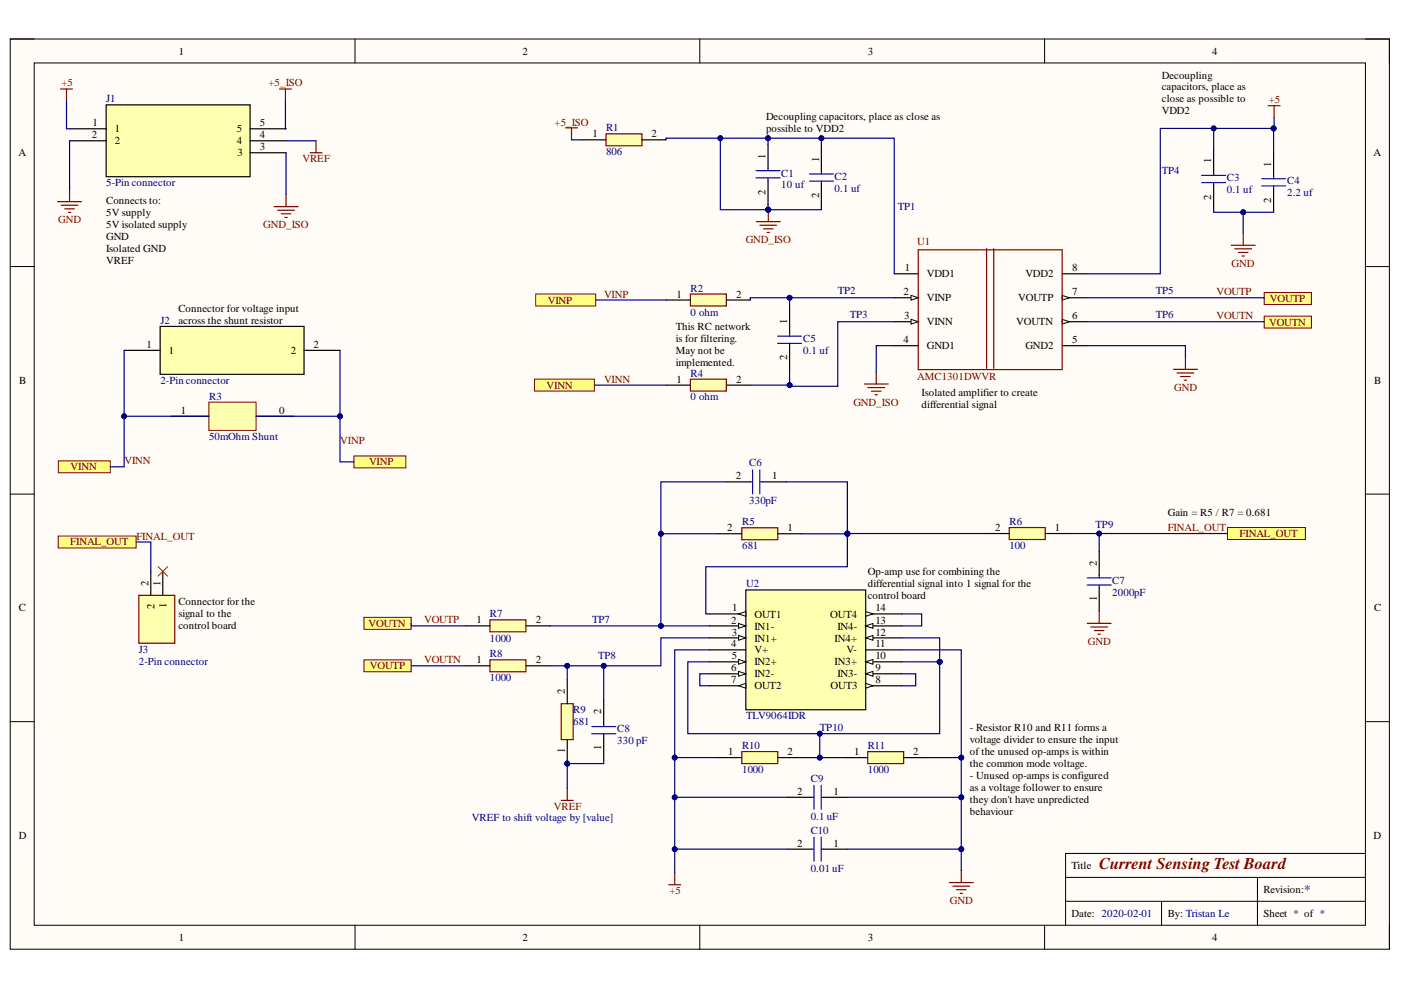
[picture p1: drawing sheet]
# Altium project CurrentSensingTestBoard.PrjPcb
1 sheet, 26 parts. Net scope: flat (ports and power ports of the same name join across sheets).
Board file: Current Sensing.PcbDoc

## Sheet Current Sensing.SchDoc: Current Sensing Test Board
size A4; Author: Tristan Le; AuthorBy: Tristan Le

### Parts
C1  10 uf  [CC0805N]
C2  0.1 uf  [CC0805N]
C3  0.1 uf  [CC0805N]
C4  2.2 uf  [CC0805N]
C5  0.1 uf  [CC0805N]
C6  330pF  [CC0805N]
C7  2000pF  [CC0805N]
C8  330 pF  [CC0805N]
C9  0.1 uF  [CC0805N]
C10  0.01 uF  [CC0805N]
J1  5-Pin connector  [282836-5]
J2  2-Pin connector  [282837-2]
J3  2-Pin connector  [SHDR2W64P0X250_1X2_740X575X700P]
R1  806  [RESC0603X26N]
R2  0 ohm  [RESC0603X26N]
R3  50mOhm Shunt  [R_Shunt]
R4  0 ohm  [RESC0603X26N]
R5  681  [RESC0603X26N]
R6  100  [RESC0603X26N]
R7  1000  [RESC0603X26N]
R8  1000  [RESC0603X26N]
R9  681  [RESC0603X26N]
R10  1000  [RESC0603X26N]
R11  1000  [RESC0603X26N]
U1  AMC1301DWVR  [DWV0008A]
U2  TLV9064IDR  [D14]

### Ports
FINAL_OUT, VINN, VINP, VOUTN, VOUTP

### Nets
+5: C3.1 C4.1 C9.2 C10.2 J1.1 R10.1 U1.8(VDD2) U2.4(V+)
+5_ISO: J1.5 R1.1
GND: C3.2 C4.2 C7.1 C9.1 C10.1 J1.2 R11.2 U1.5(GND2) U2.11(V-)
GND_ISO: C1.1 C1.2 C2.1 C2.2 J1.3 R1.2 U1.1(VDD1) U1.4(GND1)
VREF: C8.1 J1.4 R9.1
FINAL_OUT: C7.2 J3.2 R6.1 ; port FINAL_OUT
VINN: J2.1 R3.1 R4.1 ; port VINN
VINP: J2.2 R2.1 R3.0 ; port VINP
VOUTN: R7.1 U1.6(VOUTN) ; port VOUTN
VOUTP: R8.1 U1.7(VOUTP) ; port VOUTP
NetC5_1: C5.1 R2.2 U1.2(VINP)
NetC5_2: C5.2 R4.2 U1.3(VINN)
NetC6_1: C6.1 R5.1 R6.2 U2.1(OUT1)
NetC6_2: C6.2 R5.2 R7.2 U2.2(IN1-)
NetC8_2: C8.2 R8.2 R9.2 U2.3(IN1+)
NetR10_2: R10.2 R11.1 U2.5(IN2+) U2.10(IN3+) U2.12(IN4+)
NetU2_6: U2.6(IN2-) U2.7(OUT2)
NetU2_8: U2.8(OUT3) U2.9(IN3-)
NetU2_13: U2.13(IN4-) U2.14(OUT4)

Not connected (* = marked no-connect by the designer): J3 1*

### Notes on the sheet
- Decoupling capacitors, place as close as possible to VDD2
- (near C3) TP4
- TP1
- (near J1) Connects to:
  5V supply
  5V isolated supply
  GND
  Isolated GND
  VREF
- TP2
- TP5
- (near J2) Connector for voltage input across the shunt resistor
- This RC network is for filtering. May not be implemented.
- TP3
- TP6
- (near U1) Isolated amplifier to create differential signal
- TP9
- Gain = R5 / R7 = 0.681
- (near U2) Op-amp use for combining the differential signal into 1 signal for the control board
- (near J3) Connector for the signal to the control board
- TP7
- TP8
- TP10
- VREF to shift voltage by [value]
- - Resistor R10 and R11 forms a voltage divider to ensure the input of the unused op-amps is within the common mode voltage.
  - Unused op-amps is configured as a voltage follower to ensure they don't have unpredicted behaviour

## Assembly variants
Variant of Current Sensing Test Board: not fitted C5
